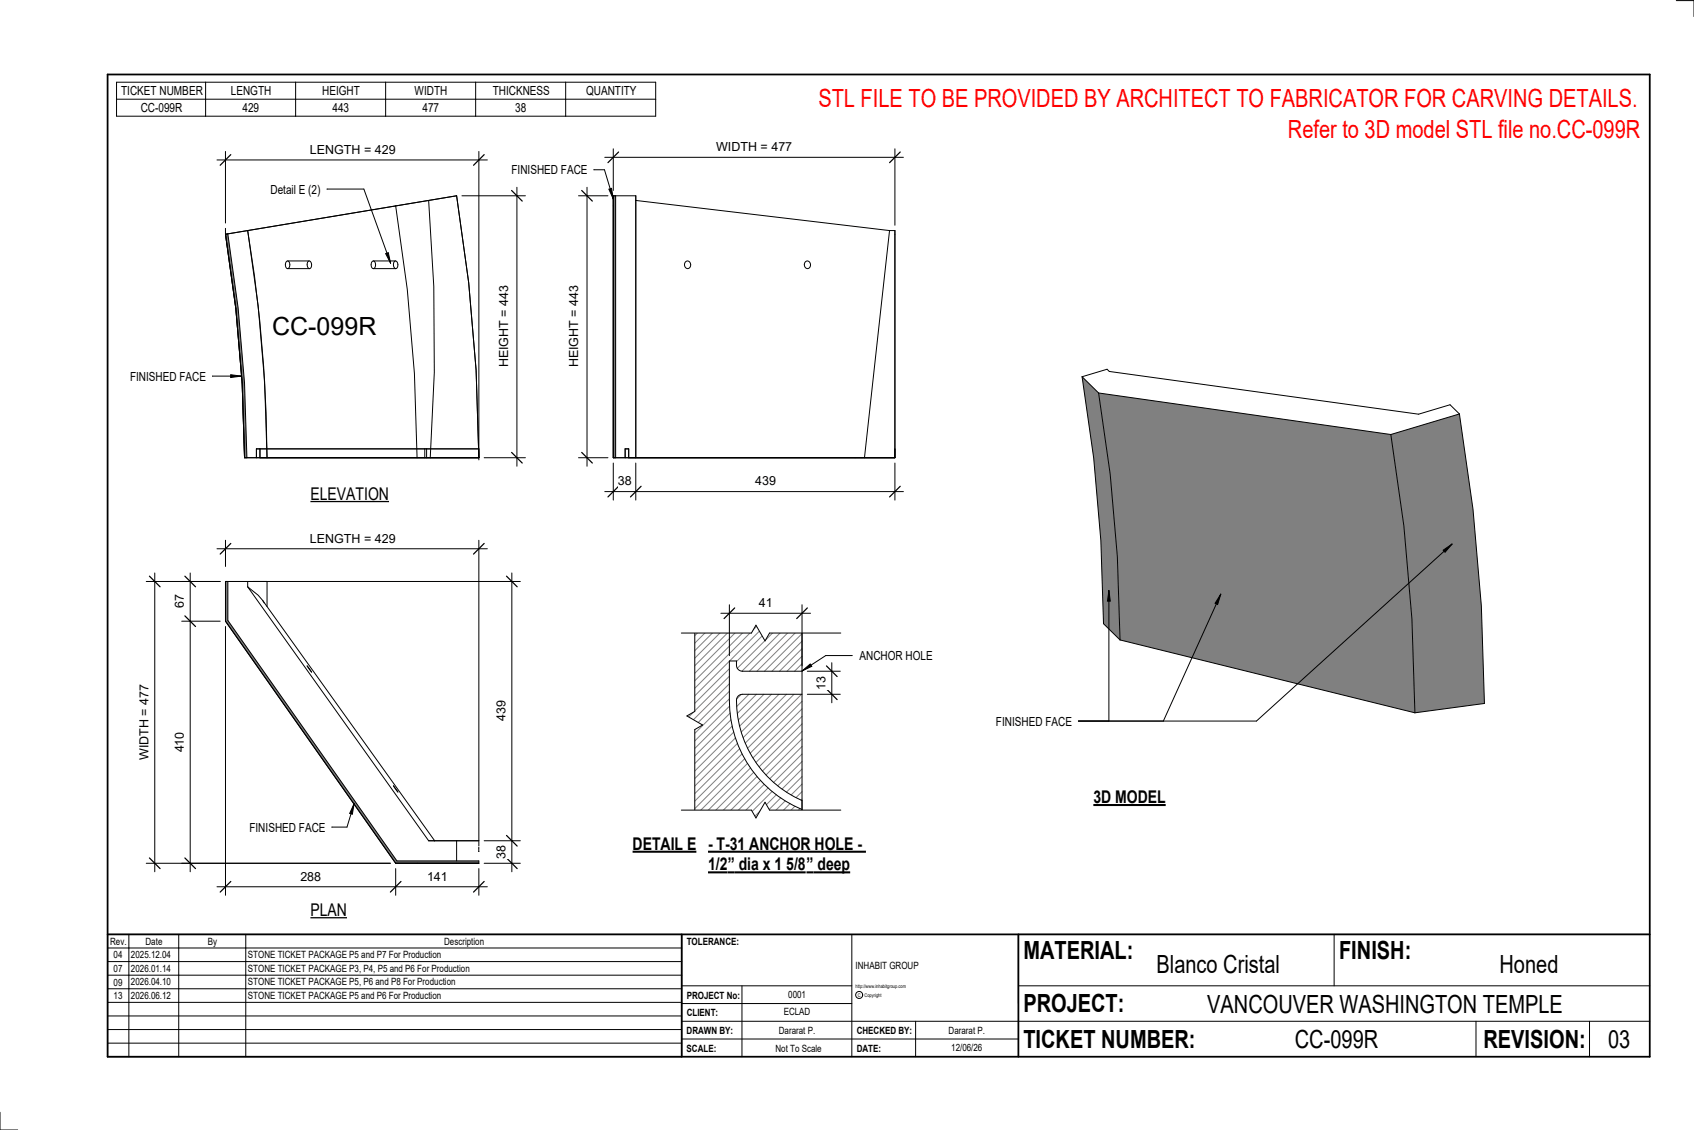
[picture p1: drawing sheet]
<svg xmlns="http://www.w3.org/2000/svg" width="914mm" height="610mm" viewBox="0 0 914 610" stroke-linecap="round" stroke-linejoin="round" font-family="sans-serif">
<path d="M331 106h1v141h-1z" fill="#7c7c7c"/>
<g fill="none" stroke="#000" stroke-width=".54">
<path d="M331 106v141M331 111v136M331 106h12M332 106v141M343 108v139M343 106v141M343 108l137 16M343 106v2M480 124l-13 123M480 124h3M483 124v123M370 141a1.8 1.8 0 0 1 3 2 1.8 1.8 0 0 1-3 1v-2z"/>
<path d="M435 141a1.8 1.8 0 0 1 3 2 1.8 1.8 0 0 1-3 1l-1-1zM331 247h131M331 247h152M337 242v5zM337 242h2M339 242v5zM343 247h124M467 247h16M483 242v5"/>
</g>
<path d="M122 126h1l6 40 3 41 1 40h-1l-1-40-4-41z" fill="#7c7c7c"/>
<g fill="none" stroke="#000" stroke-width=".54">
<path d="M214 111l6 45 4 45 1 46h-93M231 108l3 47v46l-2 46h-88M122 123v3M122 126l124-20 7 46 4 48 1 47M122 126l5 40 4 41 1 40M123 126l6 40 3 41 1 40M134 124a772 772 0 0 1 10 123l-1-41-4-41zM155 141a2 2 0 0 1 2 2 2 2 0 0 1-1 2 2.2 2.2 0 0 1-2-2 2.2 2.2 0 0 1 1-2zM155 141h12M155 145h12M166 141a2 2 0 0 1 2 2 2 2 0 0 1-1 2l-1-1zM201 141a2 2 0 0 1 2 2 2 2 0 0 1-1 2 2.2 2.2 0 0 1-2-2 2.2 2.2 0 0 1 1-2z"/>
<path d="M202 141h12M202 145h12M213 141a1.9 1.9 0 0 1 2 2 1.9 1.9 0 0 1-2 2l-1-1zM132 247h126M138 247v-5h120v5M140 242v5M229 242v5M230 242v5"/>
</g>
<path d="M122 314h1v21l91 129h44v2h-44l-92-131z" fill="#7c7c7c"/>
<g fill="none" stroke="#000" stroke-width=".54">
<path d="M122 314h10M122 314h22M122 314v21l92 131M123 314v21l91 129h44v2M134 317l5 4 4 4M134 317l97 137M144 314v13M144 314h-10v3M142 324l93 130M166 359l2 4M212 424l3 3zM231 454h3"/>
<path d="M231 454h27h-12v10M258 459h.1M258 457h.1M258 457v2M214 466h11M214 466h44M246 466h12"/>
</g>
<g fill="#808080">
<path d="M584 203l9 9 6 44 4 44 2 45-9-9-2-44-4-45z"/>
<path d="M751 234l37-11 7 52 5 52 1 53-37 5a919 919 0 0 0-13-151z"/>
<path d="M593 212l158 22 7 50 4 50 2 51-159-40-2-45-4-44z"/>
</g>
<path d="M584 203l6 44 4 45 2 44 9 9M584 203l14-4 1 1 167 23 17-5 5 5M584 203l9 9M593 212l6 44 4 44 2 45M593 212l158 22M751 234l7 50 4 50 2 51M788 223l7 52 5 52 1 53-37 5M788 223l-37 11M605 345l159 40" fill="none" stroke="#000" stroke-width=".54"/>
<path d="M371 336v106h62v-5a64 64 0 0 1-39-59v-21h4v4l2 1h33v-26zM398 375v1a58 58 0 0 0 35 56v-57h-32z" fill="#fff"/>
<g fill="none" stroke="#808080" stroke-width=".54">
<path d="M373 336l-2 3M377 336l-6 7M382 336l-11 11M386 336l-15 15M390 336l-19 19M394 336l-23 23M398 336l-27 27M402 336l-31 31M406 336l-35 36M410 336l-39 40M414 336l-43 44M418 336l-20 21"/>
<path d="M422 336l-24 25M426 336l-25 26M430 336l-25 26M433 338l-24 24M433 342l-20 20M433 346l-16 16M433 350l-12 12M433 354l-8 8M433 358l-4 4M394 361l-23 23M394 365l-23 23M394 369l-23 23"/>
<path d="M394 373l-23 23M394 377l-23 23M400 375l-2 2M404 375l-6 6M408 375l-10 10M412 375l-13 13M416 375l-17 17M421 375l-21 20M425 375l-24 23M429 375l-27 26M433 375l-29 29M433 378l-28 28"/>
<path d="M394 381l-23 23M394 385l-23 23M395 388l-24 24M395 392l-24 24M396 395l-25 25M397 398l-26 26M433 382l-27 27M433 386l-25 25M433 391l-23 23M433 395l-21 21M433 399l-20 19M398 401l-27 27"/>
<path d="M399 404l-28 28M401 407l-30 29M402 409l-31 32M403 412l-29 30M405 414l-27 28M407 417l-25 25M409 419l-23 23M433 403l-17 17M433 407l-15 15M433 411l-13 13M433 415l-11 11M433 419l-8 8"/>
<path d="M411 421l-21 21M413 423l-19 19M415 425l-17 17M417 427l-15 15M419 429l-13 13M421 430l-11 12M424 432l-10 10M426 434l-8 8M429 435l-7 7M432 436l-6 6M433 423l-6 6M433 427l-3 3"/>
<path d="M433 431l-1 1M433 439l-2 3"/>
</g>
<path d="M326 85h162M331 80v23M483 80v42M371 336h62v106h-62zM433 362h-33l-2-1v-4h-4a122 122 0 0 0 1 36 63 63 0 0 0 38 44M433 375h-32h-2l-1 1a58 58 0 0 0 35 56" fill="none" stroke="#000" stroke-width=".54"/>
<path d="M334 82l-6 6M486 82l-6 6" fill="none" stroke="#000" stroke-width=".67"/>
<path d="M387 75h41v8h-41z" fill="#fff"/>
<path d="M312 106h16M317 101v151M312 247h16" fill="none" stroke="#000" stroke-width=".54"/>
<path d="M314 103l6 5M314 244l6 6" fill="none" stroke="#000" stroke-width=".67"/>
<path d="M306 154h8v44h-8z" fill="#fff"/>
<path d="M331 250v20M343 250v20M483 250v20M326 265h162" fill="none" stroke="#000" stroke-width=".54"/>
<path d="M334 262l-6 6M346 262l-6 6M486 262l-6 6" fill="none" stroke="#000" stroke-width=".67"/>
<g fill="#fff">
<path d="M333 256h8v7h-8z"/>
<path d="M408 256h11v7h-11z"/>
<path d="M147 169h56v15h-56z"/>
</g>
<path d="M177 102h19l15 40M208 137l2-1 1 6z" fill="none" stroke="#000" stroke-width=".54"/>
<path d="M208 137l2-1 1 6z" fill="#000"/>
<path d="M146 98h27v8h-27z" fill="#fff"/>
<path d="M117 86h146M122 82v38M258 82v166" fill="none" stroke="#000" stroke-width=".54"/>
<path d="M125 83l-6 6M261 83l-5 6" fill="none" stroke="#000" stroke-width=".67"/>
<path d="M167 77h46v7h-46z" fill="#fff"/>
<path d="M249 106h35M279 101v151M261 247h23" fill="none" stroke="#000" stroke-width=".54"/>
<path d="M276 103l6 5M276 244l6 6" fill="none" stroke="#000" stroke-width=".67"/>
<path d="M268 154h8v44h-8z" fill="#fff"/>
<path d="M117 296h146M122 291v15M258 291v165" fill="none" stroke="#000" stroke-width=".54"/>
<path d="M125 293l-6 6M261 293l-5 6" fill="none" stroke="#000" stroke-width=".67"/>
<path d="M167 287h46v7h-46z" fill="#fff"/>
<path d="M122 338v145M117 478h146M214 469v14M258 469v14" fill="none" stroke="#000" stroke-width=".54"/>
<path d="M125 476l-6 5M216 476l-5 5M261 476l-5 5" fill="none" stroke="#000" stroke-width=".67"/>
<g fill="#fff">
<path d="M162 469h11v8h-11z"/>
<path d="M231 469h11v8h-11z"/>
</g>
<path d="M137 314h144M276 309v161M261 454h20M261 466h20" fill="none" stroke="#000" stroke-width=".54"/>
<path d="M273 311l6 6M273 451l6 5M273 463l6 6" fill="none" stroke="#000" stroke-width=".67"/>
<g fill="#fff">
<path d="M267 456h7v7h-7z"/>
<path d="M267 378h7v11h-7z"/>
</g>
<path d="M98 314h21M103 309v161M98 335h21M98 466h113" fill="none" stroke="#000" stroke-width=".54"/>
<path d="M100 311l6 6M100 332l6 6M100 463l6 6" fill="none" stroke="#000" stroke-width=".67"/>
<g fill="#fff">
<path d="M93 395h8v11h-8z"/>
<path d="M93 321h8v7h-8z"/>
</g>
<path d="M79 314h40M84 309v161M79 466h132" fill="none" stroke="#000" stroke-width=".54"/>
<path d="M81 311l5 6M81 463l5 6" fill="none" stroke="#000" stroke-width=".67"/>
<g fill="#fff">
<path d="M74 369h8v41h-8z"/>
<path d="M341 450h35v11h-35z"/>
</g>
<path d="M341 459h35" fill="none" stroke="#000" stroke-width="1.1" stroke-linecap="butt"/>
<g fill="#fff">
<path d="M382 450h86v11h-86z"/>
<path d="M382 461h11v11h-11z"/>
<path d="M393 461h4v11h-4z"/>
<path d="M397 461h38v11h-38z"/>
<path d="M435 461h4v11h-4z"/>
<path d="M439 461h20v11h-20z"/>
</g>
<path d="M382 459h85M382 471h53M435 471h24" fill="none" stroke="#000" stroke-width="1.1" stroke-linecap="butt"/>
<path d="M368 336h7v48l-4 2 8 5-4 3v48h-7z" fill="#fff"/>
<path d="M375 336v48l-4 2 8 5-4 3v48M460 354h-14l-13 8M433 362l4-4 1 1z" fill="none" stroke="#000" stroke-width=".54"/>
<path d="M433 362l4-4 1 1z" fill="#000"/>
<g fill="#fff">
<path d="M464 350h39v8h-39z"/>
<path d="M368 335h86v7h-39l-2 4-5-9-2 5h-38z"/>
</g>
<path d="M368 342h38l2-5 5 9 2-4h39" fill="none" stroke="#000" stroke-width=".54"/>
<path d="M368 437h38l2 4 5-8 2 4h39v7h-86z" fill="#fff"/>
<path d="M449 358v21M436 375h18M436 362h18M368 437h38l2 4 5-8 2 4h39" fill="none" stroke="#000" stroke-width=".54"/>
<path d="M446 359l6 6M446 372l6 5" fill="none" stroke="#000" stroke-width=".67"/>
<path d="M440 365h7v7h-7z" fill="#fff"/>
<path d="M389 331h49M394 326v28M433 326v33" fill="none" stroke="#000" stroke-width=".54"/>
<path d="M397 328l-6 6M436 328l-6 6" fill="none" stroke="#000" stroke-width=".67"/>
<path d="M410 321h7v8h-7z" fill="#fff"/>
<g fill="none" stroke="#000" stroke-width=".54">
<path d="M905 0h9v9M460 504v66M720 504v28M891 504h-341v37M368 532h92M401 532v38M550 532h341M368 551h523M368 541h92M494 551v19M797 551v19M858 551v19"/>
<path d="M368 561h182M0 600v10h10"/>
<circle cx="464" cy="537" r="1.9"/>
</g>
<path d="M58 40h833v530h-833zM58 504h833M368 504v66M550 504v66" fill="none" stroke="#000" stroke-width=".96"/>
<g fill="#fff">
<path d="M652 534h192v15h-192z"/>
<path d="M513 562h17v6h-17z"/>
<path d="M425 533h10v6h-10z"/>
<path d="M423 543h15v6h-15z"/>
<path d="M420 553h20v6h-20z"/>
<path d="M624 513h68v15h-68z"/>
<path d="M809 513h33v15h-33z"/>
<path d="M512 553h20v6h-20z"/>
<path d="M699 553h45v15h-45z"/>
<path d="M442 45h443v16h-443z"/>
<path d="M868 553h12v15h-12z"/>
<path d="M61 512h5v6h-5z"/>
<path d="M61 520h5v6h-5z"/>
<path d="M61 527h5v6h-5z"/>
<path d="M61 534h5v6h-5z"/>
</g>
<g fill="none" stroke="#000" stroke-width=".54">
<path d="M63 44h291v19h-291zM63 54h291M111 44v19M160 44v19M208 44v19M257 44v19M305 44v19M58 504h310v66h-310zM58 519h310M58 511h310M70 504v66M96 504v66"/>
<path d="M133 504v66M58 533h310M58 526h310M58 555h310M58 548h310M58 541h310M58 563h310"/>
</g>
<path d="M168 261h42v11h-42z" fill="#fff"/>
<path d="M168 271h42" fill="none" stroke="#000" stroke-width=".69" stroke-linecap="butt"/>
<path d="M168 486h19v10h-19z" fill="#fff"/>
<path d="M168 495h19" fill="none" stroke="#000" stroke-width=".69" stroke-linecap="butt"/>
<path d="M590 424h39v12h-39z" fill="#fff"/>
<path d="M590 434h39" fill="none" stroke="#000" stroke-width="1.1" stroke-linecap="butt"/>
<path d="M695 62h192v15h-192z" fill="#fff"/>
<path d="M321 92h5l5 15M329 102h1l1 5z" fill="none" stroke="#000" stroke-width=".54"/>
<path d="M329 102h1l1 5z" fill="#000"/>
<path d="M276 88h41v7h-41z" fill="#fff"/>
<path d="M191 434l-1 5h-1zM191 434l-4 12h-8" fill="none" stroke="#000" stroke-width=".54"/>
<path d="M191 434l-1 5h-1z" fill="#000"/>
<path d="M135 443h40v7h-40z" fill="#fff"/>
<path d="M115 203h15M125 202l5 1-5 1z" fill="none" stroke="#000" stroke-width=".54"/>
<path d="M125 202l5 1-5 1z" fill="#000"/>
<path d="M70 199h41v8h-41z" fill="#fff"/>
<path d="M779 297l5-3-4 4zM599 319v5h-1zM659 321l-2 5-1-1z" fill="#000"/>
<path d="M779 297l5-3-4 4zM784 294l-106 95h-96M599 319v5h-1zM599 319v70M659 321l-2 5-1-1zM659 321l-31 68" fill="none" stroke="#000" stroke-width=".54"/>
<path d="M538 385h40v8h-40z" fill="#fff"/>
<g font-size="13.5" fill="#f00">
<text x="442" y="58">STL FILE TO BE PROVIDED BY ARCHITECT TO FABRICATOR FOR CARVING DETAILS.</text>
<text x="695" y="75">Refer to 3D model STL file no.CC-099R</text>
</g>
<g font-size="13.5">
<text x="147" y="181">CC-099R</text>
<text x="552" y="517">MATERIAL:</text>
<text x="723" y="517">FINISH:</text>
<text x="624" y="525">Blanco Cristal</text>
<text x="809" y="525">Honed</text>
<text x="552" y="546">PROJECT:</text>
<text x="652" y="546">VANCOUVER WASHINGTON TEMPLE</text>
<text x="552" y="565">TICKET NUMBER:</text>
<text x="699" y="565">CC-099R</text>
<text x="801" y="565">REVISION:</text>
<text x="868" y="565">03</text>
</g>
<g font-size="9.4">
<text x="168" y="270">ELEVATION</text>
<text x="590" y="433">3D MODEL</text>
<text x="341" y="458">DETAIL E</text>
<text x="382" y="458">- T-31 ANCHOR HOLE -</text>
<text x="382" y="470">1/2</text>
<text x="393" y="470">”</text>
<text x="399" y="470">dia x 1 5/8</text>
<text x="435" y="470">”</text>
<text x="441" y="470">deep</text>
<text x="168" y="494">PLAN</text>
</g>
<g font-size="6.7">
<text x="65" y="51">TICKET NUMBER</text>
<text x="125" y="51">LENGTH</text>
<text x="174" y="51">HEIGHT</text>
<text x="224" y="51">WIDTH</text>
<text x="266" y="51">THICKNESS</text>
<text x="316" y="51">QUANTITY</text>
<text x="76" y="60">CC-099R</text>
<text x="131" y="60">429</text>
<text x="179" y="60">443</text>
<text x="228" y="60">477</text>
<text x="278" y="60">38</text>
<text x="167" y="83">LENGTH = 429</text>
<text x="387" y="82">WIDTH = 477</text>
<text x="276" y="94">FINISHED FACE</text>
<text x="146" y="104">Detail E (2)</text>
<text x="274" y="198" transform="rotate(-90 274 198)">HEIGHT = 443</text>
<text x="312" y="198" transform="rotate(-90 312 198)">HEIGHT = 443</text>
<text x="70" y="205">FINISHED FACE</text>
<text x="333" y="262">38</text>
<text x="408" y="262">439</text>
<text x="167" y="293">LENGTH = 429</text>
<text x="99" y="328" transform="rotate(-90 99 328)">67</text>
<text x="410" y="327">41</text>
<text x="464" y="356">ANCHOR HOLE</text>
<text x="446" y="372" transform="rotate(-90 446 372)">13</text>
<text x="273" y="389" transform="rotate(-90 273 389)">439</text>
<text x="538" y="391">FINISHED FACE</text>
<text x="99" y="406" transform="rotate(-90 99 406)">410</text>
<text x="80" y="410" transform="rotate(-90 80 410)">WIDTH = 477</text>
<text x="135" y="449">FINISHED FACE</text>
<text x="273" y="463" transform="rotate(-90 273 463)">38</text>
<text x="162" y="475">288</text>
<text x="231" y="475">141</text>
</g>
<g font-size="5.4">
<text x="59" y="510">Rev.</text>
<text x="79" y="510">Date</text>
<text x="112" y="510">By</text>
<text x="240" y="510">Description</text>
<text x="371" y="510">TOLERANCE:</text>
<text x="61" y="517">04</text>
<text x="71" y="517">2025.12.04</text>
<text x="134" y="517">STONE TICKET PACKAGE P5 and P7 For Production</text>
<text x="61" y="525">07</text>
<text x="71" y="524">2026.01.14</text>
<text x="134" y="524">STONE TICKET PACKAGE P3, P4, P5 and P6 For Production</text>
<text x="462" y="523">INHABIT GROUP</text>
<text x="61" y="532">09</text>
<text x="71" y="532">2026.04.10</text>
<text x="134" y="532">STONE TICKET PACKAGE P5, P6 and P8 For Production</text>
<text x="61" y="539">13</text>
<text x="71" y="539">2026.06.12</text>
<text x="134" y="539">STONE TICKET PACKAGE P5 and P6 For Production</text>
<text x="371" y="539">PROJECT No:</text>
<text x="425" y="538">0001</text>
<text x="371" y="548">CLIENT:</text>
<text x="423" y="548">ECLAD</text>
<text x="371" y="558">DRAWN BY:</text>
<text x="420" y="558">Dararat P.</text>
<text x="462" y="558">CHECKED BY:</text>
<text x="512" y="558">Dararat P.</text>
<text x="371" y="567">SCALE:</text>
<text x="419" y="567">Not To Scale</text>
<text x="462" y="567">DATE:</text>
<text x="513" y="567">12/06/26</text>
</g>
<g font-size="2.7">
<text x="462" y="533">http://www.inhabitgroup.com</text>
<text x="463" y="538">C</text>
<text x="467" y="538">Copyright</text>
</g>
</svg>
